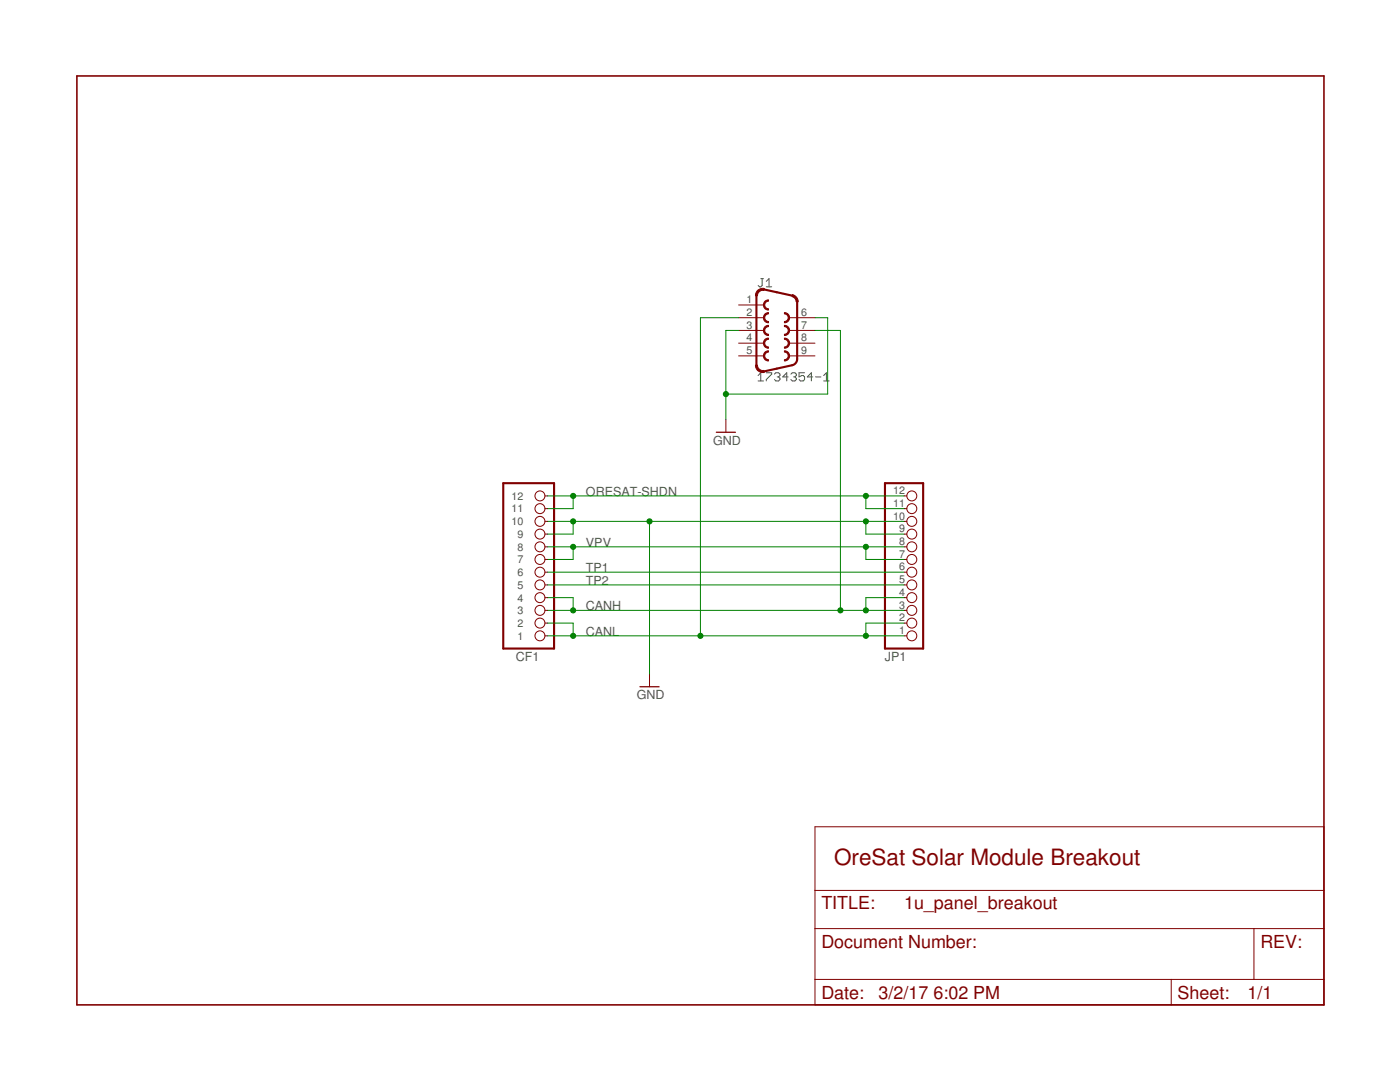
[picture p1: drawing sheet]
<svg xmlns="http://www.w3.org/2000/svg" width="279mm" height="216mm" viewBox="0 0 279 216" stroke-linecap="round" stroke-linejoin="round" font-family="sans-serif">
<g fill="none" stroke="#505050" stroke-width=".2">
<path d="M151.8 55.6h.6M152.1 55.6v1.4l-.3 .2h-.2l-.3-.2M152.9 57.2h1.1M152.9 56.1l.6-.5v1.6M151.3 74.9l.5-.5v1.6M151.3 76h1.1M152.9 74.4h1.1v.3l-1.1 1v.3M154.6 74.7l.2-.3h.6l.3 .3v.2l-.3 .3M155.1 75.2h.3M155.4 75.2l.3 .3v.2l-.3 .3h-.6l-.2-.3M157.3 75.2h-1.1l.8-.8v1.6M157.8 74.7l.3-.3h.5l.3 .3v.2l-.3 .3"/>
<path d="M158.4 75.2h.2M158.6 75.2l.3 .3v.2l-.3 .3h-.5l-.3-.3M160.6 74.4h-1.1v.8l.5-.3h.3l.3 .3v.5l-.3 .3h-.6l-.2-.3M162.2 75.2h-1.1l.8-.8v1.6M162.8 75.2h1M164.4 76h1.1M164.4 74.9l.5-.5v1.6"/>
</g>
<path d="M15.3 15.2h248.9v185.3h-248.9z" fill="none" stroke="#800000" stroke-width=".32"/>
<g fill="none" stroke="#800000" stroke-width=".2">
<path d="M147.4 60.9h5.1M147.4 63.4h5.1M147.4 65.9h5.1M147.4 68.5h5.1M147.4 71h5.1M157.6 63.4h5M157.6 65.9h5M157.6 68.5h5M157.6 71h5M108.8 99h.5M144.9 83.7v2.6M180.4 99h.6"/>
<path d="M108.8 119.3h.5M108.8 116.7h.5M108.8 114.2h.5M108.8 111.6h.5M108.8 109.1h.5M108.8 106.6h.5M108.8 104h.5M108.8 101.5h.5M180.4 119.3h.6M180.4 116.7h.6M180.4 114.2h.6M180.4 111.6h.6"/>
<path d="M180.4 109.1h.6M180.4 106.6h.6M180.4 104h.6M180.4 101.5h.6M108.8 126.9h.5M108.8 124.3h.5M108.8 121.8h.5M129.6 134.5v2.5M180.4 126.9h.6M180.4 124.3h.6M180.4 121.8h.6M162.6 165h101.6v35.5h-101.6z"/>
<path d="M162.6 177.7h101.6M162.6 185.3h101.6M162.6 195.4h101.6M233.7 195.4v5.1M250.3 185.3v10.1"/>
<circle cx="107.8" cy="99" r=".99"/>
<circle cx="182" cy="99" r=".99"/>
<circle cx="107.8" cy="119.3" r=".99"/>
<circle cx="107.8" cy="106.6" r=".99"/>
<circle cx="107.8" cy="104" r=".99"/>
<circle cx="107.8" cy="101.5" r=".99"/>
<circle cx="107.8" cy="116.7" r=".99"/>
<circle cx="107.8" cy="109.1" r=".99"/>
<circle cx="107.8" cy="114.2" r=".99"/>
<circle cx="107.8" cy="111.6" r=".99"/>
<circle cx="182" cy="111.6" r=".99"/>
<circle cx="182" cy="106.6" r=".99"/>
<circle cx="182" cy="104" r=".99"/>
<circle cx="182" cy="119.3" r=".99"/>
<circle cx="182" cy="101.5" r=".99"/>
<circle cx="182" cy="116.7" r=".99"/>
<circle cx="182" cy="114.2" r=".99"/>
<circle cx="182" cy="109.1" r=".99"/>
<circle cx="107.8" cy="126.9" r=".99"/>
<circle cx="107.8" cy="124.3" r=".99"/>
<circle cx="107.8" cy="121.8" r=".99"/>
<circle cx="182" cy="121.8" r=".99"/>
<circle cx="182" cy="124.3" r=".99"/>
<circle cx="182" cy="126.9" r=".99"/>
</g>
<path d="M151 59v13.9M152.5 57.8l5.6 1.2M159.1 60.2v11.4l-.1 .6-.4 .4-.5 .3-5.6 1.2M100.4 96.4h10.2v33h-10.2zM176.6 96.4h7.6v33h-7.6z" fill="none" stroke="#800000" stroke-width=".42"/>
<path d="M143 86.3h3.8M127.7 137h3.8" fill="none" stroke="#800000" stroke-width=".25"/>
<g fill="#800000" stroke="#800000" stroke-width=".2">
<path d="M152.7 62.6l.7-.2v.2a.76 .76 0 0 0-.8 .8 .76 .76 0 0 0 .8 .8v.2a1.02 1.02 0 0 1-1-.7 1.02 1.02 0 0 1 .3-1.1z" fill-rule="evenodd"/>
<path d="M156.5 62.4a1.02 1.02 0 0 1 1.1 1 1.02 1.02 0 0 1-1.1 1v-.2a.76 .76 0 0 0 .8-.8 .76 .76 0 0 0-.8-.8z" fill-rule="evenodd"/>
<path d="M152.7 60.1l.7-.3v.3a.76 .76 0 0 0-.8 .8 .76 .76 0 0 0 .8 .7v.3a1.02 1.02 0 0 1-1-.7 1.02 1.02 0 0 1 .3-1.1z" fill-rule="evenodd"/>
<path d="M156.5 67.5a1.02 1.02 0 0 1 1.1 1 1.02 1.02 0 0 1-1.1 1v-.3a.76 .76 0 0 0 .8-.7 .76 .76 0 0 0-.8-.8z" fill-rule="evenodd"/>
<path d="M152.7 65.2l.7-.3v.3a.76 .76 0 0 0-.8 .7 .76 .76 0 0 0 .8 .8v.3a1.02 1.02 0 0 1-1-.7 1.02 1.02 0 0 1 .3-1.1z" fill-rule="evenodd"/>
<path d="M156.5 64.9a1.02 1.02 0 0 1 1.1 1 1.02 1.02 0 0 1-1.1 1.1v-.3a.76 .76 0 0 0 .8-.8 .76 .76 0 0 0-.8-.7z" fill-rule="evenodd"/>
<path d="M152.7 67.7l.7-.2v.2a.76 .76 0 0 0-.8 .8 .76 .76 0 0 0 .8 .7v.3a1.02 1.02 0 0 1-1-.7 1.02 1.02 0 0 1 .3-1.1z" fill-rule="evenodd"/>
<path d="M156.5 70a1.02 1.02 0 0 1 1.1 1 1.02 1.02 0 0 1-1.1 1v-.2a.76 .76 0 0 0 .8-.8 .76 .76 0 0 0-.8-.7z" fill-rule="evenodd"/>
<path d="M152.7 70.2l.7-.2v.3a.76 .76 0 0 0-.8 .7 .76 .76 0 0 0 .8 .8v.2a1.02 1.02 0 0 1-1-.6 1.02 1.02 0 0 1 .3-1.2z" fill-rule="evenodd"/>
<path d="M151.2 58l.5-.4h.8v.4h-.6l-.4 .3-.3 .7h-.4v-.5z" fill-rule="evenodd"/>
<path d="M158.1 58.8l.5 .2 .5 .4 .2 .8h-.4a1.05 1.05 0 0 0-.8-1z" fill-rule="evenodd"/>
<path d="M150.8 72.9h.4l.3 .7 .4 .3h.6v.4a1.46 1.46 0 0 1-1.7-1.4z" fill-rule="evenodd"/>
</g>
<g fill="none" stroke="#008000" stroke-width=".2">
<path d="M147.4 63.4h-7.6v63.5M147.4 65.9h-2.5v17.8M162.6 63.4h2.6v15.2h-20.3M162.6 65.9h5.1v55.9M109.3 99h71.1M114.4 99v2.5h-5.1M172.8 99v2.5h7.6M109.3 119.3h5.1v2.5M109.3 109.1h71.1M109.3 114.2h71.1M109.3 116.7h71.1M109.3 104h71.1"/>
<path d="M114.4 104v2.6h-5.1M114.4 109.1v2.5h-5.1M129.6 104v30.5M172.8 104v2.6h7.6M172.8 109.1v2.5h7.6M180.4 119.3h-7.6v2.5M109.3 124.3h5.1v2.6M109.3 126.9h71.1M109.3 121.8h71.1M180.4 124.3h-7.6v2.6"/>
</g>
<g fill="#008000" stroke="#008000" stroke-width=".2">
<circle cx="172.8" cy="99" r=".51"/>
<circle cx="114.4" cy="99" r=".51"/>
<circle cx="172.8" cy="126.9" r=".51"/>
<circle cx="114.4" cy="126.9" r=".51"/>
<circle cx="139.8" cy="126.9" r=".51"/>
<circle cx="172.8" cy="121.8" r=".51"/>
<circle cx="114.4" cy="121.8" r=".51"/>
<circle cx="167.7" cy="121.8" r=".51"/>
<circle cx="172.8" cy="109.1" r=".51"/>
<circle cx="114.4" cy="109.1" r=".51"/>
<circle cx="144.9" cy="78.6" r=".51"/>
<circle cx="172.8" cy="104" r=".51"/>
<circle cx="114.4" cy="104" r=".51"/>
<circle cx="129.6" cy="104" r=".51"/>
</g>
<text font-size="4.5" fill="#800000" x="166.5" y="172.6">OreSat Solar Module Breakout</text>
<g font-size="3.6" fill="#800000">
<text x="163.9" y="181.5">TITLE:</text>
<text x="180.4" y="181.5">1u_panel_breakout</text>
<text x="163.9" y="189.1">Document Number:</text>
<text x="251.5" y="189.1">REV:</text>
<text x="163.9" y="199.3">Date:</text>
<text x="175.3" y="199.3">3/2/17</text>
<text x="186.3" y="199.3">6:02 PM</text>
<text x="235" y="199.3">Sheet:</text>
<text x="249" y="199.3">1/1</text>
</g>
<g font-size="2.5" fill="#505050">
<text x="142.3" y="88.8">GND</text>
<text x="116.9" y="98.9">ORESAT-SHDN</text>
<text x="116.9" y="109.1">VPV</text>
<text x="116.9" y="114.2">TP1</text>
<text x="116.9" y="116.7">TP2</text>
<text x="116.9" y="121.8">CANH</text>
<text x="103" y="131.8">CF1</text>
<text x="116.9" y="126.9">CANL</text>
<text x="176.6" y="131.8">JP1</text>
<text x="127.1" y="139.6">GND</text>
</g>
<g font-size="2.1" fill="#505050">
<text x="149" y="60.5">1</text>
<text x="149" y="63">2</text>
<text x="149" y="65.6">3</text>
<text x="159.9" y="63">6</text>
<text x="159.9" y="65.6">7</text>
<text x="149" y="68.1">4</text>
<text x="149" y="70.7">5</text>
<text x="159.9" y="68.1">8</text>
<text x="159.9" y="70.7">9</text>
<text x="102.1" y="99.7">12</text>
<text x="178.3" y="101.1">11</text>
<text x="178.3" y="98.6">12</text>
<text x="102.1" y="104.8">10</text>
<text x="102.1" y="102.2">11</text>
<text x="103.3" y="107.3">9</text>
<text x="178.3" y="103.7">10</text>
<text x="179.4" y="106.2">9</text>
<text x="103.3" y="112.4">7</text>
<text x="103.3" y="109.9">8</text>
<text x="179.4" y="113.8">6</text>
<text x="179.4" y="111.3">7</text>
<text x="179.4" y="108.7">8</text>
<text x="103.3" y="117.5">5</text>
<text x="103.3" y="114.9">6</text>
<text x="179.4" y="118.9">4</text>
<text x="179.4" y="116.4">5</text>
<text x="103.3" y="125.1">2</text>
<text x="103.3" y="122.6">3</text>
<text x="103.3" y="120">4</text>
<text x="179.4" y="124">2</text>
<text x="179.4" y="121.4">3</text>
<text x="103.3" y="127.6">1</text>
<text x="179.4" y="126.5">1</text>
</g>
</svg>
